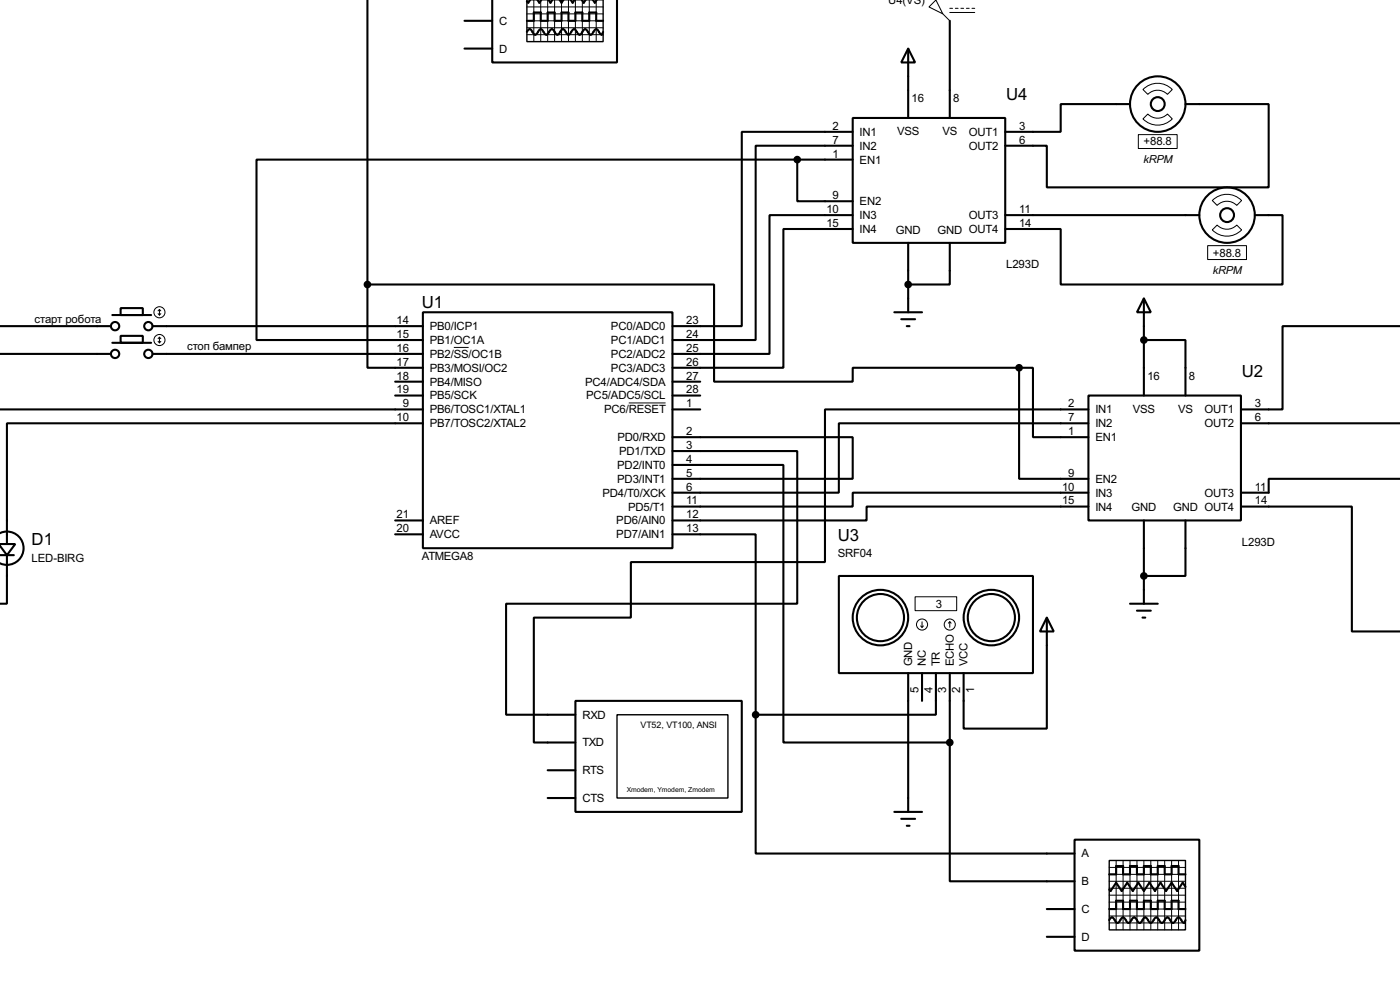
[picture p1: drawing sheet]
<svg xmlns="http://www.w3.org/2000/svg" width="256mm" height="180mm" viewBox="0 0 256 180" stroke-linecap="round" stroke-linejoin="round" font-family="sans-serif">
<g fill="none" stroke="#000" stroke-width=".38">
<path d="M67.3 0v52.1M90.2 -.1v11.5h22.8v-11.5M97.1 -.1l-.3 .6-.3-.2M98.4 -.1l.4 .6 .4-.6M100.5 -.1l.3 .6 .4-.6M102.5 -.1l.4 .6 .3-.6M104.5 -.1l.4 .6 .4-.6M106.6 -.1l.3 .6 .4-.6M108.6 -.1l.4 .6 .3-.6M85.1 3.8h5.1M85.1 8.9h5.1M96.5 5.8l.5-.5 .3 .2 .5 .7 .2 .1 .3-.1 .5-.7 .3-.2 .2 .2 .5 .7 .3 .1 .2-.1 .5-.7 .3-.2 .3 .2 .5 .7 .2 .1 .3-.1 .5-.7 .2-.2 .3 .2 .5 .7 .2 .1 .3-.1 .5-.7 .3-.2 .2 .2 .5 .7 .3 .1 .2-.1 .5-.7 .3-.2 .3 .2 .5 .7 .2 .1 .3-.1 .5-.7 .2-.2 .3 .2 .5 .7 .2 .1 .3-.5"/>
<path d="M96.5 3.8h1.3v-1.5h1.3v1.5h1.2v-1.5h1.3v1.5h1.3v-1.5h1.2v1.5h1.3v-1.5h1.3v1.5h1.2v-1.5h1.3v1.5h1.3M166.4 8.9l1.2 2.5h-2.5zM166.4 8.9v12.7M174 3.8v17.8M207 19h-12.7v5.1h-10.2M217.2 19h15.2v15.3h-40.6v-7.6h-7.7M146 29.2v7.6h10.2M146 29.2h-99v33h30.5M146 29.2h10.2M156.2 21.6h27.9v22.8h-27.9zM156.2 24.1h-20.3v35.6h-12.7M156.2 26.7h-17.8v35.5h-15.2"/>
<path d="M156.2 39.4h-15.2v25.4h-17.8M184.1 39.4h35.6M229.9 39.4h5v12.7h-40.6v-10.2h-10.2M-.1 59.7h20.4M20.6 57.7h7.1M22.1 56.4h4.1v1.3h-4.1zM27.9 59.7h49.6M67.3 52.1v15.2h10.2M67.3 52.1h63.5v17.7h25.4v-2.5h30.5M77.5 57.1h45.7v43.2h-45.7zM156.2 41.9h-12.7v25.4h-20.3M163.8 57.1h5.1"/>
<path d="M165.1 58.4h2.5M166.1 59.7h.5M166.4 44.4v12.7M174 44.4v7.7h-7.6M209.5 54.6l1.3 2.5h-2.5zM209.5 54.6v17.8M256.5 59.7h-21.6v15.2h-7.6M-.1 64.8h20.4M0 74.9h77.5M20.6 62.7h7.1M22.1 61.5h4.1v1.2h-4.1zM27.9 64.8h49.6"/>
<path d="M72.4 69.8h5.1M72.4 72.4h5.1M77.5 77.5h-76.2v22.1M123.2 74.9h5.1M123.2 69.8h5.1M123.2 72.4h5.1M186.7 67.3h2.5v12.7h10.2M186.7 67.3v20.3h12.7M199.4 72.4h27.9v22.8h-27.9zM199.4 74.9h-48.3v12.7h-27.9M199.4 77.5h-45.7v12.7h-30.5M209.5 62.2h7.7v10.2"/>
<path d="M227.3 77.5h29.2M-.1 97.6a3 3 0 0 1 4.4 2.7 3 3 0 0 1-4.4 2.8M0 99.8l1.3 1.8M0 99.6h2.8l-1.5 2M72.4 95.2h5.1M72.4 97.8h5.1M123.2 82.5h22.8v28h-53.3v20.3h12.7M123.2 80h33v7.6h-5.1v15.3h-35.5v10.1h-17.8v22.9h7.6M123.2 97.8h15.2v33M123.2 85.1h20.3v50.8h30.5M199.4 90.2h-43.2v2.5h-33M199.4 92.7h-40.7v2.5h-35.5"/>
<path d="M209.5 95.2v15.3M217.2 95.2v10.2h-7.7M227.3 92.7h20.3v22.9h8.9M256.5 87.6h-24.1v2.6h-5.1M0 101.6h2.5M1.3 101.6v8.9h-1.3M153.7 105.4h35.5v17.8h-35.5zM191.8 113l1.2 2.6h-2.5zM191.8 113v20.3h-15.3v-10.1M207 110.5h5.1M208.3 111.8h2.5M209.3 113h.5"/>
<path d="M105.4 128.3h30.5v20.3h-30.5zM138.4 130.8v25.4h58.4M166.4 123.2v25.4M168.9 123.2v5.1M171.4 123.2v7.6h-33M174 135.9v25.4h22.8M174 123.2v12.7M100.3 141h5.1M100.3 146h5.1M163.8 148.6h5.1M165.1 149.9h2.5M166.1 151.1h.5"/>
<path d="M196.8 153.7h22.9v20.3h-22.9zM191.8 166.4h5M191.8 171.4h5M203.2 168.4l.2-.4 .3-.1 .3 .1 .5 .8 .2 .1 .3-.1 .5-.8 .2-.1 .3 .1 .5 .8 .3 .1 .2-.1 .5-.8 .3-.1 .2 .1 .5 .8 .3 .1 .2-.1 .5-.8 .3-.1 .2 .1 .6 .8 .2 .1 .3-.1 .5-.8 .2-.1 .3 .1 .5 .8 .3 .1 .2-.1 .5-.8 .3-.1 .2 .1 .5 .8 .3 .1 .2-.1 .5-.8 .3-.1 .2 .1 .6 .8 .2 .1 .3-.5M203.2 160h1.3v-1.5h1.2v1.5h1.3v-1.5h1.3v1.5h1.2v-1.5h1.3v1.5h1.3v-1.5h1.3v1.5h1.2v-1.5h1.3v1.5h1.3M203.2 166.4h1.3v-1.6h1.2v1.6h1.3v-1.6h1.3v1.6h1.2v-1.6h1.3v1.6h1.3v-1.6h1.3v1.6h1.2v-1.6h1.3v1.6h1.3M217.2 162.3l-.5-.8-1.1 1.6-1-1.6-1 1.6-1-1.6-1 1.6-1-1.6-1.1 1.6-1-1.6-1 1.6-1-1.6-1 1.6-1-1.6-1 1.6-.3-.3"/>
<circle cx="212.1" cy="19" r="5.1"/>
<circle cx="212.1" cy="19.1" r="1.27"/>
<circle cx="224.8" cy="39.4" r="5.1"/>
<circle cx="224.8" cy="39.4" r="1.27"/>
<circle cx="21.1" cy="59.7" r=".76"/>
<circle cx="27.2" cy="59.7" r=".76"/>
<circle cx="21.1" cy="64.8" r=".76"/>
<circle cx="27.2" cy="64.8" r=".76"/>
<circle cx="161.3" cy="113" r="5.1"/>
<circle cx="161.3" cy="113" r="4.3"/>
<circle cx="181.6" cy="113" r="5.1"/>
<circle cx="181.6" cy="113" r="4.3"/>
</g>
<g fill="none" stroke="#000" stroke-width=".18">
<path d="M97.8 0v7.6M99.1 0v7.6M100.3 0v7.6M101.6 0v7.6M102.9 0v7.6M104.1 0v7.6M105.4 0v7.6M106.7 0v7.6M107.9 0v7.6M109.2 0v7.6M96.5 0h14M96.5 2.5h14"/>
<path d="M96.5 3.8h14M96.5 5.1h14M96.5 6.3h14M96.5 1.3h14M170.2 1.3l1.2-1.3 1.3 2.5zM172.7 2.5l1.3 1.3M174 1.5h.5M174 2.3h4.6M175 1.5h.5M176 1.5h.5M177 1.5h.5M178.1 1.5h.5"/>
<path d="M209.4 16.4a3.7 3.7 0 0 1 5.4 0l-.9 .9a2.51 2.51 0 0 0-3.6 0zM208.5 24.6h7.1v2.6h-7.1zM210.3 20.9a2.51 2.51 0 0 0 3.6 0l.9 .9a3.7 3.7 0 0 1-5.4 0zM222.1 36.7a3.7 3.7 0 0 1 5.4 0l-.9 .9a2.51 2.51 0 0 0-3.6 0zM29 57.4l.2 .3M29.2 56.6v1.1M29.2 56.6l-.2 .3M29.2 56.6l.3 .3M29.5 57.4l-.3 .3M221.2 45h7.1v2.5h-7.1zM222.1 42.1l.9-.9a2.51 2.51 0 0 0 3.6 0l.9 .9a3.7 3.7 0 0 1-5.4 0zM29 62.5l.2 .2"/>
<path d="M29.2 61.7v1M29.2 61.7l-.2 .3M29.2 61.7l.3 .3M29.5 62.5l-.3 .2M83.1 63.6h2.8M115.2 73.7h6.7M167.6 109.2h7.7v2.6h-7.7zM168.7 114.6l.2 .2M168.9 113.8v1M169.2 114.6l-.3 .2M174 113.8l-.3 .2M174 113.8l.2 .2"/>
<path d="M174 113.8v1M203.2 158.7h14M204.5 157.5v12.7M205.7 157.5v12.7M207 157.5v12.7M208.3 157.5v12.7M209.5 157.5v12.7M210.8 157.5v12.7M212.1 157.5v12.7M213.4 157.5v12.7M214.6 157.5v12.7M215.9 157.5v12.7"/>
<path d="M203.2 161.3h14M203.2 160h14M203.2 162.6h14M203.2 165.1h14M203.2 166.4h14M203.2 167.6h14M203.2 168.9h14M203.2 163.8h14"/>
<circle cx="29.2" cy="57.2" r="1.02"/>
<circle cx="29.2" cy="62.2" r="1.02"/>
<circle cx="168.9" cy="114.3" r="1.02"/>
<circle cx="174" cy="114.3" r="1.02"/>
</g>
<g fill="#000" stroke="#000" stroke-width=".38">
<circle cx="146" cy="29.2" r=".51"/>
<circle cx="67.3" cy="52.1" r=".51"/>
<circle cx="166.4" cy="52.1" r=".51"/>
<circle cx="186.7" cy="67.3" r=".51"/>
<circle cx="209.5" cy="62.2" r=".51"/>
<circle cx="209.5" cy="105.4" r=".51"/>
<circle cx="138.4" cy="130.8" r=".51"/>
<circle cx="174" cy="135.9" r=".51"/>
</g>
<path d="M96.5 -.1v7.7h14v-7.6M113 130.8h20.3v15.2h-20.3zM203.2 157.5h14v12.7h-14z" fill="none" stroke="#000" stroke-width=".25"/>
<g font-size="3.4">
<text x="184.3" y="18.2">U4</text>
<text x="77.3" y="56.3">U1</text>
<text x="227.5" y="69">U2</text>
<text x="5.8" y="99.8">D1</text>
<text x="153.5" y="99.1">U3</text>
</g>
<g font-size="2.3">
<text x="91.4" y="-.6">B</text>
<text x="91.4" y="4.5">C</text>
<text x="162.7" y=".7">U4(VS)</text>
<text x="91.4" y="9.6">D</text>
<text x="152.5" y="23.7">2</text>
<text x="167" y="18.7">16</text>
<text x="174.6" y="18.7">8</text>
<text x="186.7" y="23.7">3</text>
<text x="152.5" y="26.3">7</text>
<text x="152.5" y="28.8">1</text>
<text x="157.5" y="24.8">IN1</text>
<text x="157.5" y="27.4">IN2</text>
<text x="157.5" y="29.9">EN1</text>
<text x="164.3" y="24.8">VSS</text>
<text x="172.6" y="24.8">VS</text>
<text x="177.5" y="24.8">OUT1</text>
<text x="177.5" y="27.4">OUT2</text>
<text x="186.7" y="26.3">6</text>
<text x="209.5" y="26.6">+88.8</text>
<text x="151.4" y="39">10</text>
<text x="151.4" y="41.5">15</text>
<text x="152.5" y="36.4">9</text>
<text x="157.5" y="40.1">IN3</text>
<text x="157.5" y="37.5">EN2</text>
<text x="177.5" y="40.1">OUT3</text>
<text x="186.7" y="39">11</text>
<text x="186.7" y="41.5">14</text>
<text x="157.5" y="42.6">IN4</text>
<text x="164.1" y="42.8">GND</text>
<text x="171.7" y="42.8">GND OUT4</text>
<text x="222.2" y="46.9">+88.8</text>
<text x="184.3" y="49.1">L293D</text>
<text x="6.3" y="59.1">старт робота</text>
<text x="72.6" y="59.3">14</text>
<text x="125.7" y="59.3">23</text>
<text x="34.3" y="64.1">стоп бампер</text>
<text x="72.6" y="61.8">15</text>
<text x="72.6" y="64.4">16</text>
<text x="78.7" y="60.4">PB0/ICP1</text>
<text x="78.7" y="62.9">PB1/OC1A</text>
<text x="78.7" y="65.5">PB2/SS/OC1B</text>
<text x="111.9" y="60.4">PC0/ADC0</text>
<text x="111.9" y="62.9">PC1/ADC1</text>
<text x="111.9" y="65.5">PC2/ADC2</text>
<text x="125.7" y="61.8">24</text>
<text x="125.7" y="64.4">25</text>
<text x="72.6" y="66.9">17</text>
<text x="72.6" y="69.5">18</text>
<text x="78.7" y="68">PB3/MOSI/OC2</text>
<text x="78.7" y="70.6">PB4/MISO</text>
<text x="107.2" y="70.6">PC4/ADC4/SDA</text>
<text x="111.9" y="68">PC3/ADC3</text>
<text x="125.7" y="66.9">26</text>
<text x="125.7" y="69.5">27</text>
<text x="210.2" y="69.5">16</text>
<text x="217.8" y="69.5">8</text>
<text x="72.6" y="72">19</text>
<text x="72.6" y="77.1">10</text>
<text x="73.8" y="74.5">9</text>
<text x="78.7" y="73.1">PB5/SCK</text>
<text x="78.7" y="75.6">PB6/TOSC1/XTAL1</text>
<text x="107.4" y="73.1">PC5/ADC5/SCL</text>
<text x="110.7" y="75.6">PC6/RESET</text>
<text x="125.7" y="74.5">1</text>
<text x="125.7" y="72">28</text>
<text x="195.7" y="74.5">2</text>
<text x="195.7" y="77.1">7</text>
<text x="200.7" y="75.6">IN1</text>
<text x="207.5" y="75.6">VSS</text>
<text x="215.8" y="75.6">VS</text>
<text x="220.7" y="75.6">OUT1</text>
<text x="229.9" y="74.5">3</text>
<text x="229.9" y="77.1">6</text>
<text x="78.7" y="78.2">PB7/TOSC2/XTAL2</text>
<text x="113.1" y="80.7">PD0/RXD</text>
<text x="113.4" y="83.3">PD1/TXD</text>
<text x="125.7" y="79.6">2</text>
<text x="125.7" y="82.2">3</text>
<text x="195.7" y="79.6">1</text>
<text x="200.7" y="78.2">IN2</text>
<text x="200.7" y="80.7">EN1</text>
<text x="220.7" y="78.2">OUT2</text>
<text x="113.1" y="85.8">PD2/INT0</text>
<text x="113.1" y="88.3">PD3/INT1</text>
<text x="125.7" y="84.7">4</text>
<text x="125.7" y="87.2">5</text>
<text x="125.7" y="89.8">6</text>
<text x="194.6" y="89.8">10</text>
<text x="195.7" y="87.2">9</text>
<text x="200.7" y="88.3">EN2</text>
<text x="229.9" y="89.8">11</text>
<text x="72.6" y="94.9">21</text>
<text x="78.7" y="96">AREF</text>
<text x="110.4" y="90.9">PD4/T0/XCK</text>
<text x="112.9" y="96">PD6/AIN0</text>
<text x="115.1" y="93.4">PD5/T1</text>
<text x="125.7" y="92.3">11</text>
<text x="125.7" y="94.9">12</text>
<text x="194.6" y="92.3">15</text>
<text x="200.7" y="90.9">IN3</text>
<text x="200.7" y="93.4">IN4</text>
<text x="207.3" y="93.6">GND</text>
<text x="214.9" y="93.6">GND OUT4</text>
<text x="220.7" y="90.9">OUT3</text>
<text x="229.9" y="92.3">14</text>
<text x="72.6" y="97.4">20</text>
<text x="78.7" y="98.5">AVCC</text>
<text x="112.9" y="98.5">PD7/AIN1</text>
<text x="125.7" y="97.4">13</text>
<text x="227.5" y="99.9">L293D</text>
<text x="5.8" y="102.8">LED-BIRG</text>
<text x="77.3" y="102.4">ATMEGA8</text>
<text x="153.5" y="102">SRF04</text>
<text x="171.4" y="111.2">3</text>
<text x="167.1" y="121.9" transform="rotate(-90 167.1 121.9)">GND</text>
<text x="169.6" y="121.9" transform="rotate(-90 169.6 121.9)">NC</text>
<text x="172.2" y="121.9" transform="rotate(-90 172.2 121.9)">TR</text>
<text x="174.7" y="121.9" transform="rotate(-90 174.7 121.9)">ECHO</text>
<text x="177.2" y="121.9" transform="rotate(-90 177.2 121.9)">VCC</text>
<text x="106.7" y="131.5">RXD</text>
<text x="168.3" y="126.9" transform="rotate(-90 168.3 126.9)">5</text>
<text x="170.8" y="126.9" transform="rotate(-90 170.8 126.9)">4</text>
<text x="173.4" y="126.9" transform="rotate(-90 173.4 126.9)">3</text>
<text x="175.9" y="126.9" transform="rotate(-90 175.9 126.9)">2</text>
<text x="178.4" y="126.9" transform="rotate(-90 178.4 126.9)">1</text>
<text x="106.7" y="136.6">TXD</text>
<text x="106.7" y="141.7">RTS</text>
<text x="106.7" y="146.8">CTS</text>
<text x="198.1" y="156.9">A</text>
<text x="198.1" y="162">B</text>
<text x="198.1" y="167.1">C</text>
<text x="198.1" y="172.2">D</text>
</g>
<g font-size="2.2">
<text x="209.5" y="29.8">kRPM</text>
<text x="222.2" y="50.2">kRPM</text>
</g>
<text font-size="1.8" x="117.3" y="133.3">VT52, VT100, ANSI</text>
<text font-size="1.4" x="114.8" y="144.9">Xmodem, Ymodem, Zmodem</text>
</svg>
